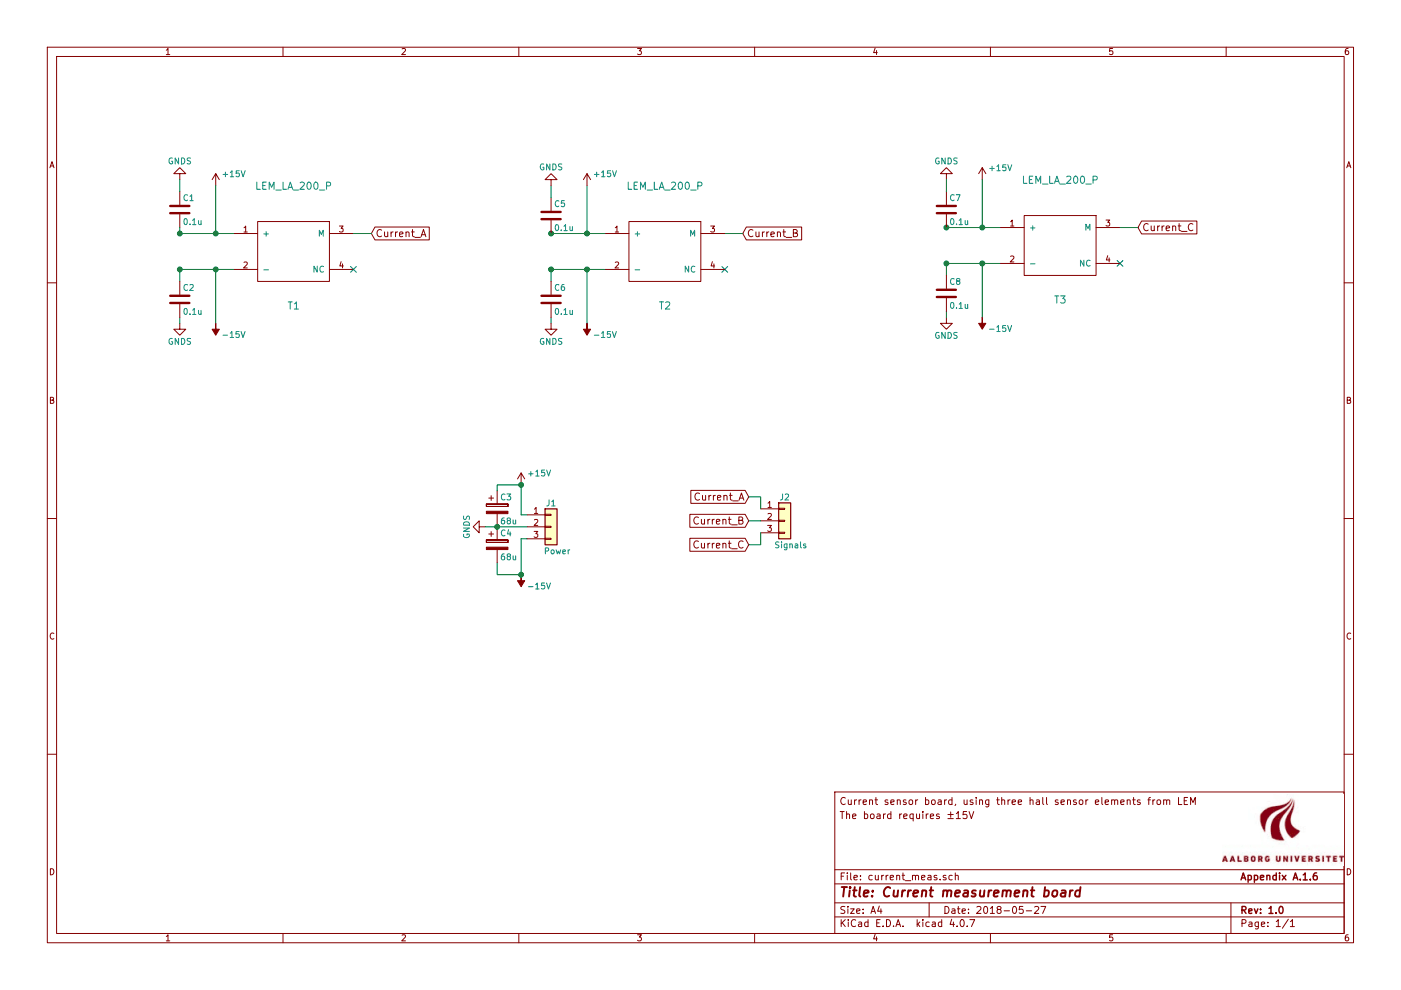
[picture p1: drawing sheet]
EESchema Schematic File Version 2
LIBS:power
LIBS:device
LIBS:switches
LIBS:relays
LIBS:motors
LIBS:transistors
LIBS:conn
LIBS:linear
LIBS:regul
LIBS:74xx
LIBS:cmos4000
LIBS:adc-dac
LIBS:memory
LIBS:xilinx
LIBS:microcontrollers
LIBS:dsp
LIBS:microchip
LIBS:analog_switches
LIBS:motorola
LIBS:texas
LIBS:intel
LIBS:audio
LIBS:interface
LIBS:digital-audio
LIBS:philips
LIBS:display
LIBS:cypress
LIBS:siliconi
LIBS:opto
LIBS:atmel
LIBS:contrib
LIBS:valves
LIBS:current_meas-cache
EELAYER 25 0
EELAYER END
$Descr A4 11693 8268
encoding utf-8
Sheet 1 1
Title "Current measurement board"
Date "2018-05-27"
Rev "1.0"
Comp "Appendix A.1.6"
Comment1 "Current sensor board, using three hall sensor elements from LEM"
Comment2 "The board requires ±15V"
Comment3 ""
Comment4 ""
$EndDescr
$Comp
L LEM_LA_200_P T1
U 1 1
P 2450 2600
F 0 "T1" H 2450 2650 60  0000 C CNN
F 1 "LEM_LA_200_P" H 2450 3650 60  0000 C CNN
F 2 "Jespers_footprints:LEM_200" H 2450 2650 60  0001 C CNN
F 3 "" H 2450 2650 60  0001 C CNN
	1    2450 2600
	1    0    0    -1  
$EndComp
NoConn ~ 2950 2250
$Comp
L Conn_01x03 J1
U 1 1
P 4600 4400
F 0 "J1" H 4600 4600 50  0000 C CNN
F 1 "Power" H 4650 4200 50  0000 C CNN
F 2 "Connectors_Molex:Molex_KK-6410-03_03x2.54mm_Straight" H 4600 4400 50  0001 C CNN
F 3 "" H 4600 4400 50  0001 C CNN
	1    4600 4400
	1    0    0    -1  
$EndComp
$Comp
L Conn_01x03 J2
U 1 1
P 6550 4350
F 0 "J2" H 6550 4550 50  0000 C CNN
F 1 "Signals" H 6600 4150 50  0000 C CNN
F 2 "Connectors_Molex:Molex_KK-6410-03_03x2.54mm_Straight" H 6550 4350 50  0001 C CNN
F 3 "" H 6550 4350 50  0001 C CNN
	1    6550 4350
	1    0    0    -1  
$EndComp
$Comp
L +15V #PWR01
U 1 1
P 4350 4050
F 0 "#PWR01" H 4350 3900 50  0001 C CNN
F 1 "+15V" H 4500 4150 50  0000 C CNN
F 2 "" H 4350 4050 50  0001 C CNN
F 3 "" H 4350 4050 50  0001 C CNN
	1    4350 4050
	1    0    0    -1  
$EndComp
$Comp
L GNDS #PWR02
U 1 1
P 4050 4400
F 0 "#PWR02" H 4050 4150 50  0001 C CNN
F 1 "GNDS" H 4050 4250 50  0000 C CNN
F 2 "" H 4050 4400 50  0001 C CNN
F 3 "" H 4050 4400 50  0001 C CNN
	1    4050 4400
	0    1    1    0   
$EndComp
Wire Wire Line
	4350 4300 4400 4300
Wire Wire Line
	4050 4400 4400 4400
$Comp
L -15V #PWR7
U 1 1
P 4350 4800
F 0 "#PWR7" H 4350 4900 50  0001 C CNN
F 1 "-15V" H 4200 4900 50  0000 C CNN
F 2 "" H 4350 4800 50  0001 C CNN
F 3 "" H 4350 4800 50  0001 C CNN
	1    4350 4800
	-1   0    0    1   
$EndComp
Wire Wire Line
	4350 4500 4400 4500
Text GLabel 6250 4150 0    60   Input ~ 0
Current_A
Text GLabel 6250 4350 0    60   Input ~ 0
Current_B
Text GLabel 6250 4550 0    60   Input ~ 0
Current_C
Wire Wire Line
	6250 4150 6350 4150
Wire Wire Line
	6350 4150 6350 4250
Wire Wire Line
	6250 4350 6350 4350
Wire Wire Line
	6350 4450 6350 4450
Wire Wire Line
	6350 4450 6350 4550
Wire Wire Line
	6350 4550 6250 4550
$Comp
L -15V #PWR4
U 1 1
P 1800 2700
F 0 "#PWR4" H 1800 2800 50  0001 C CNN
F 1 "-15V" H 1650 2800 50  0000 C CNN
F 2 "" H 1800 2700 50  0001 C CNN
F 3 "" H 1800 2700 50  0001 C CNN
	1    1800 2700
	-1   0    0    1   
$EndComp
$Comp
L +15V #PWR03
U 1 1
P 1800 1550
F 0 "#PWR03" H 1800 1400 50  0001 C CNN
F 1 "+15V" H 1950 1650 50  0000 C CNN
F 2 "" H 1800 1550 50  0001 C CNN
F 3 "" H 1800 1550 50  0001 C CNN
	1    1800 1550
	1    0    0    -1  
$EndComp
Text GLabel 3100 1950 2    60   Input ~ 0
Current_A
Wire Wire Line
	2950 1950 3100 1950
Wire Wire Line
	1500 2250 1500 2350
Connection ~ 1500 1950
Wire Wire Line
	1800 1550 1800 1950
$Comp
L GNDS #PWR04
U 1 1
P 1500 2700
F 0 "#PWR04" H 1500 2450 50  0001 C CNN
F 1 "GNDS" H 1500 2550 50  0000 C CNN
F 2 "" H 1500 2700 50  0001 C CNN
F 3 "" H 1500 2700 50  0001 C CNN
	1    1500 2700
	1    0    0    -1  
$EndComp
Wire Wire Line
	1500 2700 1500 2650
Connection ~ 1500 2250
Wire Wire Line
	1800 2700 1800 2250
Connection ~ 1800 2250
$Comp
L C C1
U 1 1
P 1500 1750
F 0 "C1" H 1525 1850 50  0000 L CNN
F 1 "0.1u" H 1525 1650 50  0000 L CNN
F 2 "Capacitors_SMD:C_1206_HandSoldering" H 1538 1600 50  0001 C CNN
F 3 "" H 1500 1750 50  0001 C CNN
	1    1500 1750
	1    0    0    -1  
$EndComp
$Comp
L GNDS #PWR05
U 1 1
P 1500 1500
F 0 "#PWR05" H 1500 1250 50  0001 C CNN
F 1 "GNDS" H 1500 1350 50  0000 C CNN
F 2 "" H 1500 1500 50  0001 C CNN
F 3 "" H 1500 1500 50  0001 C CNN
	1    1500 1500
	-1   0    0    1   
$EndComp
Wire Wire Line
	1500 1600 1500 1500
Connection ~ 1800 1950
$Comp
L C C2
U 1 1
P 1500 2500
F 0 "C2" H 1525 2600 50  0000 L CNN
F 1 "0.1u" H 1525 2400 50  0000 L CNN
F 2 "Capacitors_SMD:C_1206_HandSoldering" H 1538 2350 50  0001 C CNN
F 3 "" H 1500 2500 50  0001 C CNN
	1    1500 2500
	1    0    0    -1  
$EndComp
NoConn ~ 6050 2250
$Comp
L -15V #PWR11
U 1 1
P 4900 2700
F 0 "#PWR11" H 4900 2800 50  0001 C CNN
F 1 "-15V" H 4750 2800 50  0000 C CNN
F 2 "" H 4900 2700 50  0001 C CNN
F 3 "" H 4900 2700 50  0001 C CNN
	1    4900 2700
	-1   0    0    1   
$EndComp
$Comp
L +15V #PWR06
U 1 1
P 4900 1550
F 0 "#PWR06" H 4900 1400 50  0001 C CNN
F 1 "+15V" H 5050 1650 50  0000 C CNN
F 2 "" H 4900 1550 50  0001 C CNN
F 3 "" H 4900 1550 50  0001 C CNN
	1    4900 1550
	1    0    0    -1  
$EndComp
Text GLabel 6200 1950 2    60   Input ~ 0
Current_B
Wire Wire Line
	6050 1950 6200 1950
Wire Wire Line
	4600 2250 4600 2350
Connection ~ 4600 1950
Wire Wire Line
	4900 1550 4900 1950
$Comp
L GNDS #PWR07
U 1 1
P 4600 2700
F 0 "#PWR07" H 4600 2450 50  0001 C CNN
F 1 "GNDS" H 4600 2550 50  0000 C CNN
F 2 "" H 4600 2700 50  0001 C CNN
F 3 "" H 4600 2700 50  0001 C CNN
	1    4600 2700
	1    0    0    -1  
$EndComp
Wire Wire Line
	4600 2700 4600 2650
Connection ~ 4600 2250
Wire Wire Line
	4900 2700 4900 2250
Connection ~ 4900 2250
$Comp
L C C5
U 1 1
P 4600 1800
F 0 "C5" H 4625 1900 50  0000 L CNN
F 1 "0.1u" H 4625 1700 50  0000 L CNN
F 2 "Capacitors_SMD:C_1206_HandSoldering" H 4638 1650 50  0001 C CNN
F 3 "" H 4600 1800 50  0001 C CNN
	1    4600 1800
	1    0    0    -1  
$EndComp
$Comp
L GNDS #PWR08
U 1 1
P 4600 1550
F 0 "#PWR08" H 4600 1300 50  0001 C CNN
F 1 "GNDS" H 4600 1400 50  0000 C CNN
F 2 "" H 4600 1550 50  0001 C CNN
F 3 "" H 4600 1550 50  0001 C CNN
	1    4600 1550
	-1   0    0    1   
$EndComp
Wire Wire Line
	4600 1650 4600 1550
Connection ~ 4900 1950
$Comp
L C C6
U 1 1
P 4600 2500
F 0 "C6" H 4625 2600 50  0000 L CNN
F 1 "0.1u" H 4625 2400 50  0000 L CNN
F 2 "Capacitors_SMD:C_1206_HandSoldering" H 4638 2350 50  0001 C CNN
F 3 "" H 4600 2500 50  0001 C CNN
	1    4600 2500
	1    0    0    -1  
$EndComp
$Comp
L LEM_LA_200_P T3
U 1 1
P 8850 2550
F 0 "T3" H 8850 2600 60  0000 C CNN
F 1 "LEM_LA_200_P" H 8850 3600 60  0000 C CNN
F 2 "Jespers_footprints:LEM_200" H 8850 2600 60  0001 C CNN
F 3 "" H 8850 2600 60  0001 C CNN
	1    8850 2550
	1    0    0    -1  
$EndComp
NoConn ~ 9350 2200
$Comp
L -15V #PWR15
U 1 1
P 8200 2650
F 0 "#PWR15" H 8200 2750 50  0001 C CNN
F 1 "-15V" H 8050 2750 50  0000 C CNN
F 2 "" H 8200 2650 50  0001 C CNN
F 3 "" H 8200 2650 50  0001 C CNN
	1    8200 2650
	-1   0    0    1   
$EndComp
$Comp
L +15V #PWR09
U 1 1
P 8200 1500
F 0 "#PWR09" H 8200 1350 50  0001 C CNN
F 1 "+15V" H 8350 1600 50  0000 C CNN
F 2 "" H 8200 1500 50  0001 C CNN
F 3 "" H 8200 1500 50  0001 C CNN
	1    8200 1500
	1    0    0    -1  
$EndComp
Text GLabel 9500 1900 2    60   Input ~ 0
Current_C
Wire Wire Line
	9350 1900 9500 1900
Wire Wire Line
	7900 2200 7900 2300
Connection ~ 7900 1900
Wire Wire Line
	8200 1500 8200 1900
$Comp
L GNDS #PWR010
U 1 1
P 7900 2650
F 0 "#PWR010" H 7900 2400 50  0001 C CNN
F 1 "GNDS" H 7900 2500 50  0000 C CNN
F 2 "" H 7900 2650 50  0001 C CNN
F 3 "" H 7900 2650 50  0001 C CNN
	1    7900 2650
	1    0    0    -1  
$EndComp
Wire Wire Line
	7900 2650 7900 2600
Connection ~ 7900 2200
Wire Wire Line
	8200 2650 8200 2200
Connection ~ 8200 2200
$Comp
L C C7
U 1 1
P 7900 1750
F 0 "C7" H 7925 1850 50  0000 L CNN
F 1 "0.1u" H 7925 1650 50  0000 L CNN
F 2 "Capacitors_SMD:C_1206_HandSoldering" H 7938 1600 50  0001 C CNN
F 3 "" H 7900 1750 50  0001 C CNN
	1    7900 1750
	1    0    0    -1  
$EndComp
$Comp
L GNDS #PWR011
U 1 1
P 7900 1500
F 0 "#PWR011" H 7900 1250 50  0001 C CNN
F 1 "GNDS" H 7900 1350 50  0000 C CNN
F 2 "" H 7900 1500 50  0001 C CNN
F 3 "" H 7900 1500 50  0001 C CNN
	1    7900 1500
	-1   0    0    1   
$EndComp
Wire Wire Line
	7900 1600 7900 1500
Connection ~ 8200 1900
$Comp
L C C8
U 1 1
P 7900 2450
F 0 "C8" H 7925 2550 50  0000 L CNN
F 1 "0.1u" H 7925 2350 50  0000 L CNN
F 2 "Capacitors_SMD:C_1206_HandSoldering" H 7938 2300 50  0001 C CNN
F 3 "" H 7900 2450 50  0001 C CNN
	1    7900 2450
	1    0    0    -1  
$EndComp
$Comp
L CP C3
U 1 1
P 4150 4250
F 0 "C3" H 4175 4350 50  0000 L CNN
F 1 "68u" H 4175 4150 50  0000 L CNN
F 2 "Capacitors_THT:CP_Radial_D6.3mm_P2.50mm" H 4188 4100 50  0001 C CNN
F 3 "" H 4150 4250 50  0001 C CNN
	1    4150 4250
	1    0    0    -1  
$EndComp
$Comp
L CP C4
U 1 1
P 4150 4550
F 0 "C4" H 4175 4650 50  0000 L CNN
F 1 "68u" H 4175 4450 50  0000 L CNN
F 2 "Capacitors_THT:CP_Radial_D6.3mm_P2.50mm" H 4188 4400 50  0001 C CNN
F 3 "" H 4150 4550 50  0001 C CNN
	1    4150 4550
	1    0    0    -1  
$EndComp
Wire Wire Line
	1500 1950 1500 1900
Wire Wire Line
	1950 1950 1500 1950
Wire Wire Line
	1500 2250 1950 2250
$Comp
L LEM_LA_200_P T2
U 1 1
P 5550 2600
F 0 "T2" H 5550 2650 60  0000 C CNN
F 1 "LEM_LA_200_P" H 5550 3650 60  0000 C CNN
F 2 "Jespers_footprints:LEM_200" H 5550 2650 60  0001 C CNN
F 3 "" H 5550 2650 60  0001 C CNN
	1    5550 2600
	1    0    0    -1  
$EndComp
Wire Wire Line
	4600 1950 5050 1950
Wire Wire Line
	5050 2250 4600 2250
Wire Wire Line
	8350 1900 7900 1900
Wire Wire Line
	7900 2200 8350 2200
Connection ~ 4150 4400
Wire Wire Line
	4350 4300 4350 4050
Wire Wire Line
	4350 4050 4150 4050
Wire Wire Line
	4150 4050 4150 4100
Wire Wire Line
	4350 4500 4350 4800
Wire Wire Line
	4350 4800 4150 4800
Wire Wire Line
	4150 4800 4150 4700
Connection ~ 4350 4800
Connection ~ 4350 4050
$EndSCHEMATC
